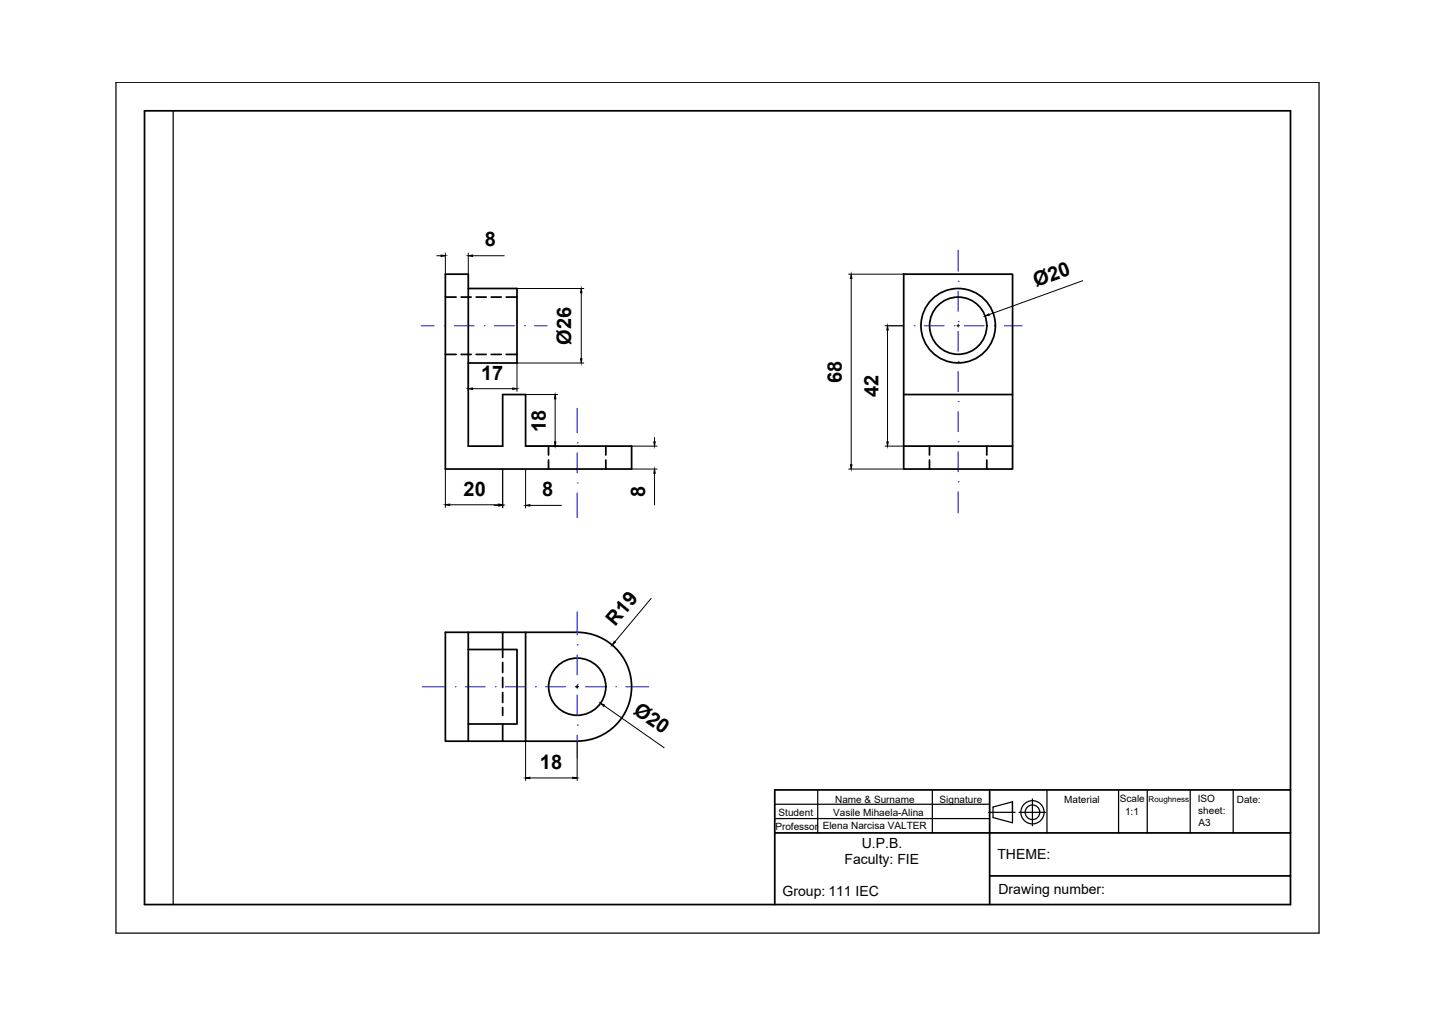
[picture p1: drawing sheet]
<svg xmlns="http://www.w3.org/2000/svg" width="297mm" height="210mm" viewBox="0 0 297 210" stroke-linecap="round" stroke-linejoin="round" font-family="sans-serif">
<!-- layer: 0 -->
<path d="M24 17h248.8v176h-248.8zM35.8 22.9v164.2M160.3 163.4h.1M160.3 169.3h44.4M160.3 166.3h44.4M169.1 163.4v8.8M192.9 163.4v8.8M216.6 163.4v8.8M231.4 163.4v8.8M237.3 163.4v8.8M246.2 163.4v8.8M255.1 163.4v8.8" fill="none" stroke="#000" stroke-width=".25"/>
<path d="M29.9 22.9h237v164.2h-237zM160.3 172.2h106.6M204.7 163.4v23.7M266.9 163.4h-106.6v23.7M204.7 181.1h62.2" fill="none" stroke="#000" stroke-width=".36"/>
<!-- layer: indicator -->
<g fill="none" stroke="#000" stroke-width=".25">
<path d="M204.5 168h5.5M209.4 165.8l-4 1.1v2.2l4 1.1v-4.4v2.2M210.8 168h5.4M213.6 165.2v5.6"/>
<circle cx="213.6" cy="168" r="2.4"/>
<circle cx="213.6" cy="168" r="1.51"/>
</g>
<!-- layer: AXIS -->
<g fill="none" stroke="#00f" stroke-width=".21">
<path d="M198.2 58.2h.1M198.2 51.7v4.4M87.2 67.4h2.6M91.9 67.4h.1M94 67.4h4.1M100.2 67.4h.1M102.3 67.4h4.1M108.5 67.4h.1M110.6 67.4h2.6M183.4 67.4h3.6M189.1 67.4h.1M191.2 67.4h4.1"/>
<path d="M197.4 67.4h.1M198.2 74.8h.1M198.2 66.5h.1M198.2 60.2v4.2M198.2 68.5v4.2M198.2 76.8v4.2M199.5 67.4h4.1M205.7 67.4h.1M207.8 67.4h3.6M119.4 99.9h.1M119.4 91.6h.1M119.4 84.4v5.1"/>
<path d="M119.4 93.7v4.1M198.2 99.6h.1M198.2 91.3h.1M198.2 83.1h.1M198.2 85.1v4.2M198.2 93.4v4.2M119.4 102v5M198.2 101.7v4.4M119.4 133.4h.1M119.4 126.5v4.8M119.4 135.4v4.2M87.3 142h4.8"/>
<path d="M94.2 142h.1M96.2 142h4.2M102.5 142h.1M104.5 142h4.2M110.8 142h.1M112.8 142h4.2M119 142h.1M119.4 141.6h.1M119.4 149.9h.1M119.4 143.7v4.2M119.4 152v4.8M121.1 142h4.2"/>
<path d="M127.3 142h.1M129.4 142h4.8"/>
</g>
<!-- layer: INVISIBLE -->
<g fill="none" stroke="#000" stroke-width=".36">
<path d="M92.1 73.3h2.2M92.1 61.4h2.2M95.4 73.3h2.1M95.4 61.4h2.1M98.5 73.3h2.1M98.5 61.4h2.1M101.6 73.3h2.1M101.6 61.4h2.1M104.7 73.3h2.2M104.7 61.4h2.2M113.5 92.3v1.8M113.5 95.1v1.9"/>
<path d="M125.3 92.3v1.8M125.3 95.1v1.9M192.3 92.3v1.8M192.3 95.1v1.9M204.1 92.3v1.8M204.1 95.1v1.9M104 134.3v1.6M104 137v2.1M104 140.1v2.1M104 143.2v2.1M104 146.3v1.6"/>
</g>
<!-- layer: VISIBLE -->
<g fill="none" stroke="#000" stroke-width=".36">
<path d="M92.1 56.7h4.8v35.6h7.1v-10.7h4.7v10.7h21.9v4.7h-38.5zM96.9 59.7h10v15.4h-10M186.9 56.7h22.6v40.3h-22.6zM186.9 92.3h22.6M186.9 81.6h22.6M92.1 130.8h27.3a11.3 11.3 0 0 1 11.2 11.2 11.3 11.3 0 0 1-11.2 11.3h-27.3zM96.9 134.3h10v15.4h-10M96.9 130.8v22.5M104 130.8v3.5M108.7 130.8v22.5M104 149.7v3.6"/>
<circle cx="198.2" cy="67.4" r="7.7"/>
<circle cx="198.2" cy="67.4" r="5.9"/>
<circle cx="119.4" cy="142" r="5.9"/>
</g>
<!-- layer: DIMENSION -->
<g fill="none" stroke="#000" stroke-width=".21">
<path d="M90.3 52.9h.9M92.1 52.3v4.4M96.9 52.3v4.4M97.8 52.9h6.5M106.9 59.7h13.9M175.5 56.7h11.4M176.1 57.6v38.5M224 58.1l-19.4 7M96.9 75.1v5.8M120.2 60.6v13.6M120.8 75.1h-13.9v5.8M183.1 67.4h3.8"/>
<path d="M183.6 68.3v23.1M197.9 67.4h.6M198.2 67.1v.5M92.1 97v7.9M97.8 80.4h8.3M104 97v8M108.7 97v8M108.7 81.6h6.7M108.7 92.3h6.7M114.8 82.5v8.9M130.6 92.3h5.3M130.6 97h5.3"/>
<path d="M135.4 90.5v.9M135.4 97.9v6.5M175.5 97h11.4M183.1 92.3h3.8M93 104.4h10.1M102.2 104.5h.9M109.6 104.5h6.5M134.7 123.8l-7.5 8.9M108.7 153.3v8.1M119.1 142h.5M119.4 141.7v.6M119.4 153.3v8.1"/>
<path d="M125 145.9l12.4 8.7M109.6 160.9h8.9"/>
</g>
<g fill="#000" stroke="#000" stroke-width=".21">
<path d="M91.2 52.7l.9 .2-.9 .1zM96.9 52.9l.9-.2v.3zM176.1 56.7l.1 .9h-.3zM120.2 59.7l.2 .9h-.3zM120.1 74.2h.3l-.2 .9zM183.6 67.4l.1 .9h-.3zM203.8 65.4l.8-.5v.3zM96.9 80.4l.9-.2v.3zM106.1 80.2l.8 .2-.8 .1zM114.8 81.6l.2 .9h-.3zM114.7 91.4h.3l-.2 .9zM135.2 91.4h.3l-.1 .9z"/>
<path d="M135.4 97l.1 .9h-.3zM175.9 96.1h.3l-.1 .9zM183.4 91.4h.3l-.1 .9zM92.1 104.4l.9-.2v.3zM103.1 104.2l.9 .2-.9 .1zM103.1 104.4l.9 .1-.9 .2zM108.7 104.5l.9-.1v.3zM127.1 132.6l.2 .2-.7 .6zM124.2 145.4l.8 .4-.1 .3zM108.7 160.9l.9-.2v.3zM118.5 160.7l.9 .2-.9 .1z"/>
</g>
<g font-size="4.1">
<text x="100.3" y="51">8</text>
<text x="214.3" y="59.3" transform="rotate(-20 214.3 59.3)">Ø20</text>
<text x="118.1" y="71.3" transform="rotate(-90 118.1 71.3)">Ø26</text>
<text x="99.5" y="78.5">17</text>
<text x="174.2" y="79.1" transform="rotate(-90 174.2 79.1)">68</text>
<text x="181.7" y="82" transform="rotate(-90 181.7 82)">42</text>
<text x="112.9" y="89.3" transform="rotate(-90 112.9 89.3)">18</text>
<text x="95.9" y="102.5">20</text>
<text x="112.2" y="102.6">8</text>
<text x="133.5" y="102.7" transform="rotate(-90 133.5 102.7)">8</text>
<text x="127.3" y="129.6" transform="rotate(-50 127.3 129.6)">R19</text>
<text x="130.8" y="147.5" transform="rotate(35 130.8 147.5)">Ø20</text>
<text x="111.7" y="159">18</text>
</g>
<g font-size="2.9">
<text x="174.7" y="178.7">Faculty: FIE</text>
<text x="178.3" y="175.3">U.P.B.</text>
<text x="206.3" y="177.7">THEME:</text>
<text x="161.9" y="185.3">Group: 111 IEC</text>
<text x="206.6" y="184.8">Drawing number:</text>
</g>
<g font-size="2.1">
<text x="172.7" y="166.1">Name &amp; Surname</text>
<text x="194.4" y="166.1">Signature</text>
<text x="220.1" y="166">Material</text>
<text x="231.6" y="165.9">Scale</text>
<text x="247.7" y="165.8">ISO</text>
<text x="255.8" y="166">Date:</text>
<text x="160.4" y="171.6">Professor</text>
<text x="161.1" y="168.8">Student</text>
<text x="170.2" y="171.5">Elena Narcisa VALTER</text>
<text x="172.3" y="168.8">Vasile Mihaela-Alina</text>
<text x="232.7" y="168.6">1:1</text>
<text x="247.9" y="168.3">sheet:</text>
<text x="247.9" y="170.8">A3</text>
</g>
<text font-size="1.7" x="237.6" y="165.8">Roughness</text>
</svg>
